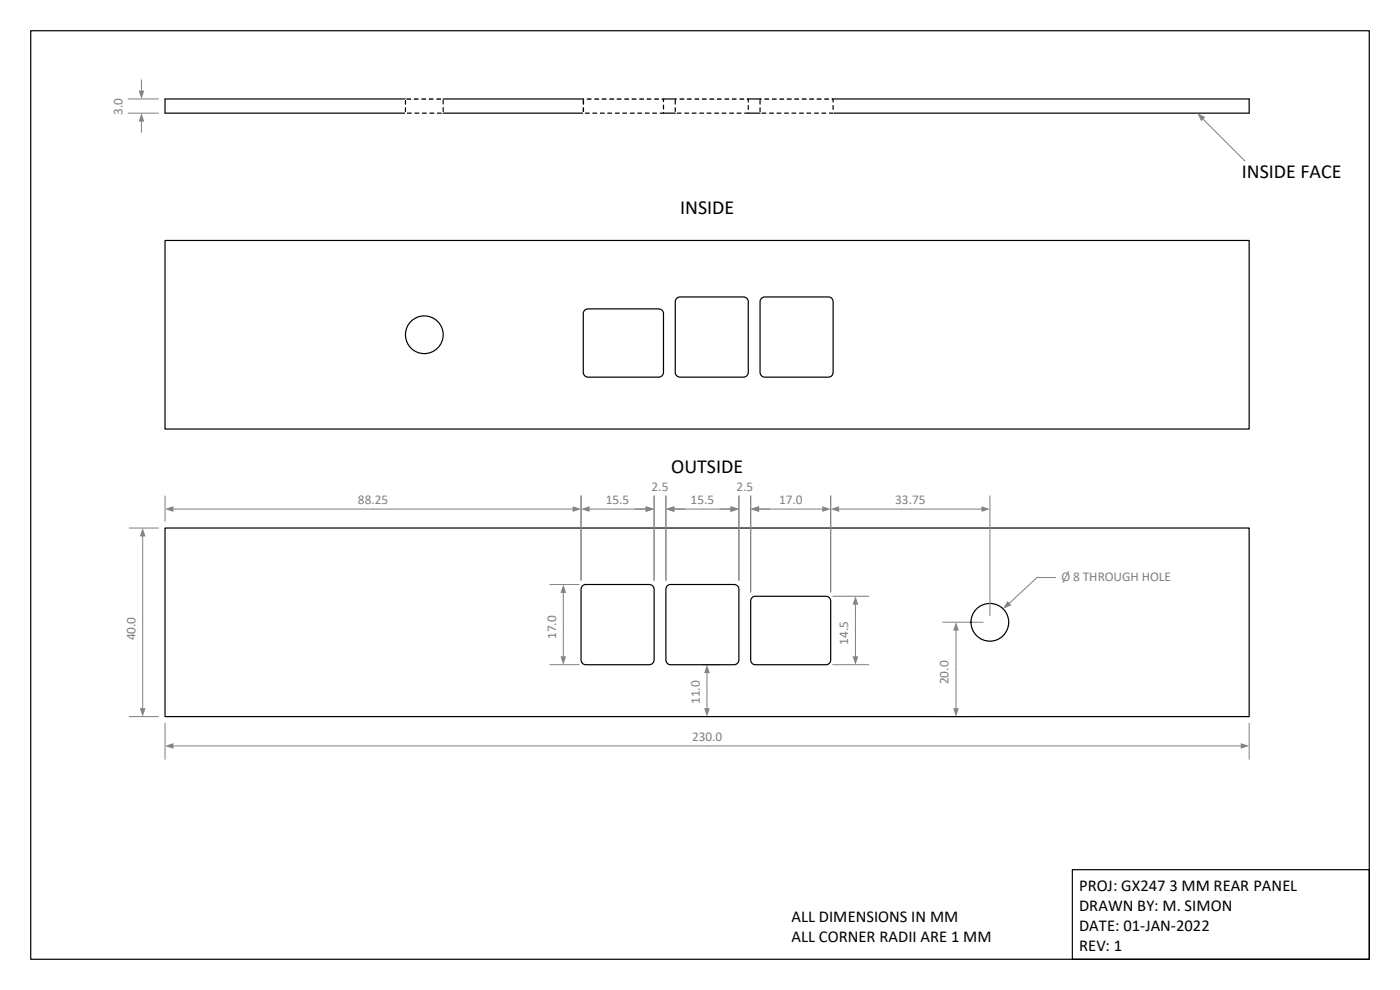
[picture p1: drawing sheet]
<svg xmlns="http://www.w3.org/2000/svg" width="297mm" height="210mm" viewBox="0 0 297 210" stroke-linecap="round" stroke-linejoin="round" font-family="sans-serif">
<path d="M200 132h8.6zM202.8 133.6v16.8M200 152h6.2z" fill="none" stroke="#7f7f7f" stroke-width=".21"/>
<g fill="#7f7f7f">
<path d="M202.2 150.2h1.2l-.6 1.8z"/>
<path d="M202.8 132l.6 1.8h-1.2z"/>
</g>
<path d="M198.7 140.2h3.4v5h-3.4z" fill-rule="evenodd" fill="#fff"/>
<path d="M148.9 141h3.9zM150 142.6v7.8" fill="none" stroke="#7f7f7f" stroke-width=".21"/>
<g fill="#7f7f7f">
<path d="M149.4 150.2h1.2l-.6 1.8z"/>
<path d="M150 141l.6 1.8h-1.2z"/>
</g>
<path d="M145.9 144.4h3.4v5h-3.4z" fill-rule="evenodd" fill="#fff"/>
<path d="M6.5 6.5h284v197h-284zM86 21h-51v3h51M227.5 184.5h63v19h-63z" fill="none" stroke="#000" stroke-width=".25"/>
<path d="M86 21h8v3h-8z" fill="#fff"/>
<path d="M85.9 21.2l.2 .1-.1 .9-.1-.1zM85.9 22.8l.2 .1v.8l-.1 .1-.1-.1zM86.4 23.9h.8l.2 .1-.1 .1h-.9zM87.9 23.9h.9l.2 .1-.1 .1h-1zM89.5 23.9h.9l.2 .1-.1 .1h-1zM91.1 23.9h.9l.2 .1-.1 .1h-1zM92.7 23.9h.9l.1 .1v.1h-1zM93.9 22.7l.2 .2-.1 .9-.1-.2zM93.9 21.2l.2 .1v.8l-.1 .1-.1-.1zM92.6 20.9h.9l.1 .1-.1 .2h-.8zM91 20.9h.9l.1 .1-.1 .2h-.8zM89.4 20.9h.9l.1 .1-.1 .2h-.8zM87.8 20.9h.9l.1 .1-.1 .2h-.8zM86.2 20.9h.9l.1 .1-.1 .2h-.8z" fill="#000"/>
<path d="M94 24h29.7M94 21h29.7" fill="none" stroke="#000" stroke-width=".25"/>
<path d="M123.7 21h17.1v3h-17.1z" fill="#fff"/>
<path d="M123.7 21.2l.2 .1v.8l-.2 .1-.1-.1zM123.7 22.8l.2 .1v.8l-.2 .1-.1-.1zM124.1 23.9h.9l.1 .1v.1h-1zM125.7 23.9h.9l.1 .1v.1h-1zM127.3 23.9h.9l.1 .1v.1h-1zM128.9 23.9h.9l.1 .1-.1 .1h-.9zM130.5 23.9h.9l.1 .1-.1 .1h-.9zM132 23.9h.9l.2 .1-.1 .1h-1zM133.6 23.9h.9l.2 .1-.1 .1h-1zM135.2 23.9h.9l.1 .1v.1h-1zM136.8 23.9h.9l.1 .1v.1h-1zM138.4 23.9h.9l.1 .1v.1h-1zM140 23.9h.8l-.2 .1 .2-.2 .1 .2-.1 .1h-.8zM140.7 22.2l.2 .1v.8l-.1 .1-.2-.1zM140.4 20.9h.4v.7l-.2-.1v-.5l.2 .2-.4-.1zM138.8 20.9h.9l.1 .1-.1 .2h-.8zM137.2 20.9h.9l.1 .1-.1 .2h-.8zM135.6 20.9h.9l.2 .1-.2 .2h-.8zM134 20.9h.9l.1 .1-.1 .2h-.8zM132.5 20.9h.8l.2 .1-.2 .2h-.8zM130.9 20.9h.8l.2 .1-.2 .2h-.8zM129.3 20.9h.9l.1 .1-.1 .2h-.8zM127.7 20.9h.9l.1 .1-.1 .2h-.8zM126.1 20.9h.9l.1 .1-.1 .2h-.8zM124.5 20.9h.9l.1 .1-.1 .2h-.8zM123.7 20.9h.2v.2h-.2z" fill="#000"/>
<path d="M176.7 21h88.3v3h-88.3" fill="none" stroke="#000" stroke-width=".25"/>
<path d="M255.1 25.2l9 9" fill="none" stroke="#7f7f7f" stroke-width=".21"/>
<path d="M254 24l1.7 .8-.9 .9z" fill="#7f7f7f"/>
<path d="M27.2 24h6.4zM27.2 21h6.4z" fill-rule="evenodd" fill="#fff"/>
<path d="M30 16.9v2.5M27.2 24h6.4zM27.2 21h6.4zM30 25.7v2.4" fill="none" stroke="#7f7f7f" stroke-width=".21"/>
<g fill="#7f7f7f">
<path d="M30 24l.6 1.8h-1.2z"/>
<path d="M29.4 19.2h1.2l-.6 1.8z"/>
</g>
<path d="M23.4 20.7h3.4v3.6h-3.4z" fill-rule="evenodd" fill="#fff"/>
<g fill="none" stroke="#000" stroke-width=".25">
<path d="M35 51h230v40h-230zM124 65.8l.8-.3h14.9a.99 .99 0 0 1 1.1 1v12.5a1.03 1.03 0 0 1-1.1 1h-14.9a1.03 1.03 0 0 1-1.1-1v-12.5zM143.6 63.3l.7-.3h13.4a1.03 1.03 0 0 1 1.1 1v15a1.03 1.03 0 0 1-1.1 1h-13.4a1.03 1.03 0 0 1-1-1v-15zM161.5 63.3l.8-.3h13.5a.99 .99 0 0 1 .9 1v15a.99 .99 0 0 1-.9 1h-13.5a1.03 1.03 0 0 1-1.1-1v-15zM35 112h230v40h-230zM123.6 124.3l.6-.3h13.6a1.03 1.03 0 0 1 1 1v15a1.03 1.03 0 0 1-1 1h-13.6a.99 .99 0 0 1-.9-1v-15zM141.5 124.3l.7-.3h13.5a1.03 1.03 0 0 1 1.1 1v15a1.03 1.03 0 0 1-1.1 1h-13.5a.99 .99 0 0 1-.9-1v-15zM159.5 126.8l.7-.3h15.1a.99 .99 0 0 1 .9 1v12.5a.99 .99 0 0 1-.9 1h-15.1a.99 .99 0 0 1-.9-1v-12.5z"/>
<circle cx="90" cy="71" r="4"/>
<circle cx="210" cy="132" r="4"/>
</g>
<path d="M143.3 21h15.4v3h-15.4z" fill="#fff"/>
<path d="M143.2 21.2l.2 .1-.1 .9-.2-.1zM143.2 22.8l.2 .1v.8l-.1 .1-.2-.1zM143.6 23.9h.9l.1 .1v.1h-1zM145.2 23.9h.9l.1 .1v.1h-1zM146.8 23.9h.9l.1 .1-.1 .1h-.9zM148.4 23.9h.9l.1 .1v.1h-1zM149.9 23.9h.9l.2 .1-.1 .1h-1zM151.6 23.9h.8l.2 .1-.1 .1h-.9zM153.1 23.9h.9l.1 .1v.1h-1zM154.7 23.9h.9l.1 .1v.1h-1zM156.3 23.9h.9l.1 .1v.1h-1zM157.9 23.9h.8l-.1 .1 .1-.1 .2 .1-.1 .1h-.9zM158.7 22.3l.2 .1v.8l-.2 .1-.1-.1zM158.5 20.9l.4 .1-.2 .8-.1-.8 .1 .2-.2-.1zM156.9 20.9h.9l.1 .1-.1 .2h-.8zM155.3 20.9h.9l.1 .1-.1 .2h-.8zM153.7 20.9h.9l.1 .1-.1 .2h-.8zM152.1 20.9h.9l.1 .1-.1 .2h-.8zM150.5 20.9h.9l.2 .1-.2 .2h-.8zM148.9 20.9h.9l.1 .1-.1 .2h-.8zM147.4 20.9h.9l.1 .1-.1 .2h-.9zM145.8 20.9h.8l.2 .1-.2 .2h-.8zM144.2 20.9h.9l.1 .1-.1 .2h-.8zM143.2 20.9h.4v.2h-.4z" fill="#000"/>
<path d="M161.2 21h15.5v3h-15.5z" fill="#fff"/>
<path d="M161.2 21.2l.2 .1-.2 .9-.1-.1zM161.2 22.8l.2 .1v.8l-.2 .1-.1-.1zM161.6 23.9h.9l.1 .1v.1h-1zM163.2 23.9h.9l.1 .1v.1h-1zM164.8 23.9h.9l.1 .1-.1 .1h-.9zM166.4 23.9h.9l.1 .1-.1 .1h-.9zM167.9 23.9h.9l.2 .1-.1 .1h-1zM169.5 23.9h.9l.2 .1-.1 .1h-1zM171.1 23.9h.9l.1 .1v.1h-1zM172.7 23.9h.9l.1 .1v.1h-1zM174.3 23.9h.9l.1 .1v.1h-1zM175.9 23.9h.8l-.1 .1 .1-.1 .2 .1-.1 .1h-.9zM176.7 22.3l.2 .1v.8l-.2 .1-.1-.1zM176.4 20.9l.5 .1-.2 .8-.1-.8 .1 .2-.3-.1zM174.9 20.9h.9l.1 .1-.1 .2h-.8zM173.3 20.9h.9l.1 .2-.9 .1zM171.7 20.9h.9l.1 .1-.1 .2h-.8zM170.1 20.9h.9l.2 .1-.2 .2h-.8zM168.5 20.9h.9l.1 .1-.1 .2h-.8zM166.9 20.9h.9l.2 .1-.2 .2h-.8zM165.4 20.9h.8l.2 .1-.2 .2h-.8zM163.7 20.9h.9l.2 .1-.2 .2h-.7zM162.2 20.9h.9l.1 .1-.1 .2h-.8zM161.2 20.9l.4 .1-.4 .2z" fill="#000"/>
<path d="M140.8 24h2.5M140.8 21h2.5M158.7 24h2.5M158.7 21h2.5" fill="none" stroke="#000" stroke-width=".25"/>
<path d="M35 153.4v7.7zM265 153.4v7.7z" fill-rule="evenodd" fill="#fff"/>
<path d="M35 153.4v7.7zM36.7 158.2h226.7M265 153.4v7.7z" fill="none" stroke="#7f7f7f" stroke-width=".21"/>
<g fill="#7f7f7f">
<path d="M35 158.2l1.8-.6v1.2z"/>
<path d="M263.2 157.6l1.8 .6-1.8 .6z"/>
</g>
<path d="M146.8 154.7h6.4v3.4h-6.4z" fill="#fff"/>
<path d="M35 105.2v5.4zM123.3 105.2v17.9z" fill-rule="evenodd" fill="#fff"/>
<path d="M35 105.2v5.4zM36.7 108h84.9M123.3 105.2v17.9z" fill="none" stroke="#7f7f7f" stroke-width=".21"/>
<g fill="#7f7f7f">
<path d="M35 108l1.8-.6v1.2z"/>
<path d="M121.5 107.4l1.8 .6-1.8 .6z"/>
</g>
<path d="M75.9 104.5h6.4v3.4h-6.4z" fill="#fff"/>
<path d="M123.3 105.2v17.9zM138.8 105.2v17.9z" fill-rule="evenodd" fill="#fff"/>
<path d="M123.3 105.2v17.9zM124.9 108h12.2M138.8 105.2v17.9z" fill="none" stroke="#7f7f7f" stroke-width=".21"/>
<g fill="#7f7f7f">
<path d="M123.3 108l1.8-.6v1.2z"/>
<path d="M137 107.4l1.8 .6-1.8 .6z"/>
</g>
<path d="M128.5 104.5h5v3.4h-5z" fill="#fff"/>
<path d="M138.8 105.2v17.9zM141.3 105.2v17.9z" fill-rule="evenodd" fill="#fff"/>
<path d="M134.7 108h2.4M138.8 105.2v17.9zM141.3 105.2v17.9zM142.9 108h2.4" fill="none" stroke="#7f7f7f" stroke-width=".21"/>
<g fill="#7f7f7f">
<path d="M137 107.4l1.8 .6-1.8 .6z"/>
<path d="M141.3 108l1.7-.6v1.2z"/>
</g>
<path d="M138.2 101.5h3.6v3.4h-3.6z" fill="#fff"/>
<path d="M141.3 105.2v17.9zM156.8 105.2v17.9z" fill-rule="evenodd" fill="#fff"/>
<path d="M141.3 105.2v17.9zM142.9 108h12.2M156.8 105.2v17.9z" fill="none" stroke="#7f7f7f" stroke-width=".21"/>
<g fill="#7f7f7f">
<path d="M141.3 108l1.7-.6v1.2z"/>
<path d="M155 107.4l1.8 .6-1.8 .6z"/>
</g>
<path d="M146.5 104.5h5v3.4h-5z" fill="#fff"/>
<path d="M159.3 105.2v20.4zM156.8 105.2v17.9z" fill-rule="evenodd" fill="#fff"/>
<path d="M152.7 108h2.4M156.8 105.2v17.9zM159.3 105.2v20.4zM160.9 108h2.4" fill="none" stroke="#7f7f7f" stroke-width=".21"/>
<g fill="#7f7f7f">
<path d="M155 107.4l1.8 .6-1.8 .6z"/>
<path d="M159.3 108l1.7-.6v1.2z"/>
</g>
<path d="M156.2 101.5h3.6v3.4h-3.6z" fill="#fff"/>
<path d="M159.3 105.2v20.4zM176.2 105.2v20.4z" fill-rule="evenodd" fill="#fff"/>
<path d="M159.3 105.2v20.4zM160.9 108h13.7M176.2 105.2v20.4z" fill="none" stroke="#7f7f7f" stroke-width=".21"/>
<g fill="#7f7f7f">
<path d="M159.3 108l1.7-.6v1.2z"/>
<path d="M174.5 107.4l1.7 .6-1.7 .6z"/>
</g>
<path d="M165.3 104.5h5v3.4h-5z" fill="#fff"/>
<path d="M176.2 105.2v20.4zM210 105.2v25.4z" fill-rule="evenodd" fill="#fff"/>
<path d="M176.2 105.2v20.4zM177.9 108h30.5M210 105.2v25.4z" fill="none" stroke="#7f7f7f" stroke-width=".21"/>
<g fill="#7f7f7f">
<path d="M176.2 108l1.8-.6v1.2z"/>
<path d="M208.2 107.4l1.8 .6-1.8 .6z"/>
</g>
<path d="M189.9 104.5h6.4v3.4h-6.4z" fill="#fff"/>
<path d="M116.7 141h6.2zM116.7 124h6.2z" fill-rule="evenodd" fill="#fff"/>
<path d="M116.7 124h6.2zM119.5 125.6v13.8M116.7 141h6.2z" fill="none" stroke="#7f7f7f" stroke-width=".21"/>
<g fill="#7f7f7f">
<path d="M118.9 139.2h1.2l-.6 1.8z"/>
<path d="M119.5 124l.6 1.8h-1.2z"/>
</g>
<g fill="#fff">
<path d="M115.4 130.6h3.4v5h-3.4z" fill-rule="evenodd"/>
<path d="M176.7 141h7.6zM176.7 126.5h7.6z" fill-rule="evenodd"/>
</g>
<path d="M176.7 126.5h7.6zM181.5 128.1v11.3M176.7 141h7.6z" fill="none" stroke="#7f7f7f" stroke-width=".21"/>
<g fill="#7f7f7f">
<path d="M180.9 139.2h1.2l-.6 1.8z"/>
<path d="M181.5 126.5l.6 1.8h-1.2z"/>
</g>
<g fill="#fff">
<path d="M177.4 131.7h3.4v5h-3.4z" fill-rule="evenodd"/>
<path d="M27.4 152h6.2zM27.4 112h6.2z" fill-rule="evenodd"/>
</g>
<path d="M27.4 112h6.2zM30.3 113.6v36.8M27.4 152h6.2z" fill="none" stroke="#7f7f7f" stroke-width=".21"/>
<g fill="#7f7f7f">
<path d="M29.7 150.2h1.2l-.6 1.8z"/>
<path d="M30.3 112l.6 1.8h-1.2z"/>
</g>
<path d="M26.2 130.9h3.3v4.9h-3.3z" fill-rule="evenodd" fill="#fff"/>
<path d="M220 122.5l-6 5.6" fill="none" stroke="#7f7f7f" stroke-width=".21"/>
<path d="M213.7 127.5l.8 .9-1.7 .8z" fill="#7f7f7f"/>
<path d="M220 122.5h4" fill="none" stroke="#7f7f7f" stroke-width=".21"/>
<g font-size="4.2">
<text x="263.4" y="37.8">INSIDE FACE</text>
<text x="144.3" y="45.3">INSIDE</text>
<text x="142.4" y="100.3">OUTSIDE</text>
</g>
<g font-size="3.5">
<text x="228.9" y="189.1">PROJ: GX247 3 MM REAR PANEL</text>
<text x="167.9" y="195.6">ALL DIMENSIONS IN MM</text>
<text x="228.9" y="193.3">DRAWN BY: M. SIMON</text>
<text x="228.9" y="197.6">DATE: 01-JAN-2022</text>
<text x="167.9" y="199.8">ALL CORNER RADII ARE 1 MM</text>
<text x="228.9" y="201.8">REV: 1</text>
</g>
<g font-size="2.8" fill="#7f7f7f">
<text x="26" y="24.3" transform="rotate(-90 26 24.3)">3.0</text>
<text x="75.9" y="107">88.25</text>
<text x="128.5" y="107">15.5</text>
<text x="138.2" y="104.1">2.5</text>
<text x="146.5" y="107">15.5</text>
<text x="156.3" y="104.1">2.5</text>
<text x="165.3" y="107">17.0</text>
<text x="189.9" y="107">33.75</text>
<text x="225.2" y="123.3">Ø 8 THROUGH HOLE</text>
<text x="28.7" y="135.8" transform="rotate(-90 28.7 135.8)">40.0</text>
<text x="118" y="135.6" transform="rotate(-90 118 135.6)">17.0</text>
<text x="180" y="136.7" transform="rotate(-90 180 136.7)">14.5</text>
<text x="148.5" y="149.4" transform="rotate(-90 148.5 149.4)">11.0</text>
<text x="201.3" y="145.2" transform="rotate(-90 201.3 145.2)">20.0</text>
<text x="146.8" y="157.3">230.0</text>
</g>
</svg>
